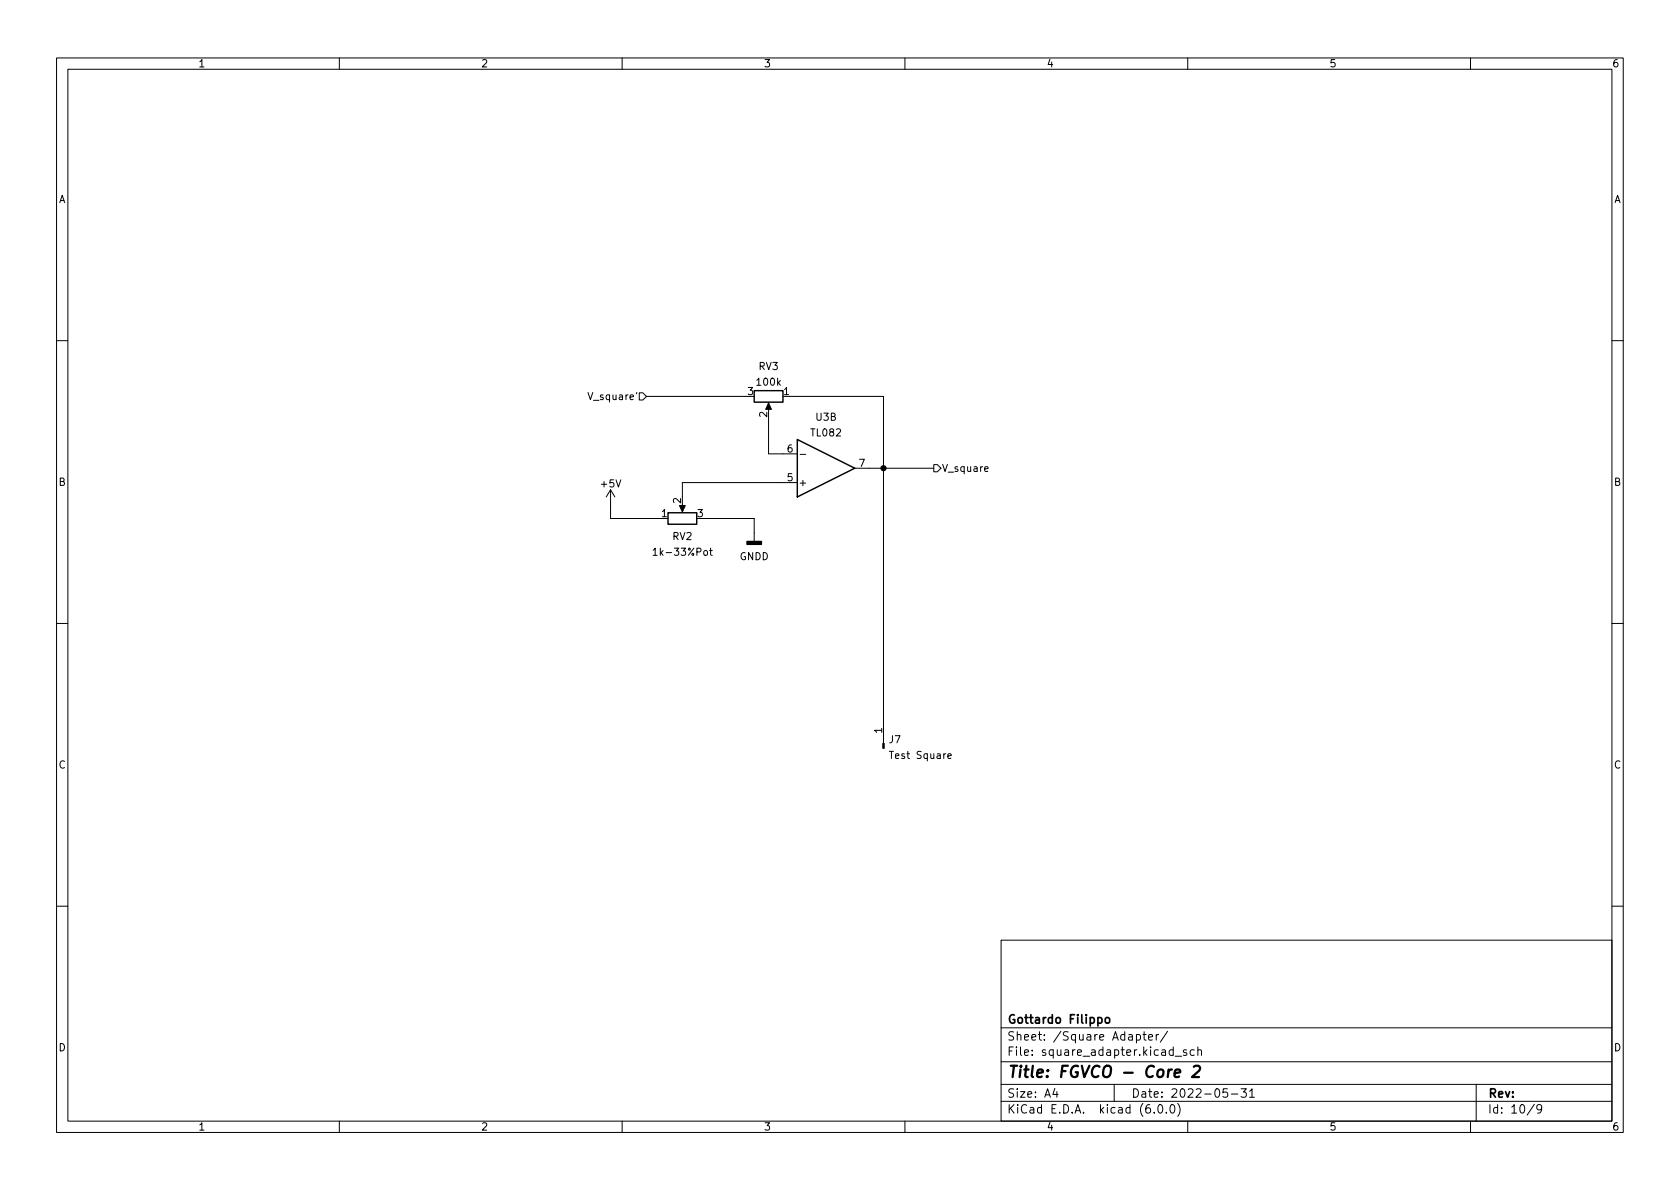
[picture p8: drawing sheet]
<svg xmlns="http://www.w3.org/2000/svg" width="297mm" height="210mm" viewBox="0 0 297 210" stroke-linecap="round" stroke-linejoin="round" font-family="sans-serif">
<g fill="none" stroke="#000" stroke-width=".18">
<path d="M10 10.2h277v190.1h-277zM12 12.2h273v186.1h-273zM60 10.2v2M110 10.2v2M160 10.2v2M210 10.2v2M260 10.2v2M10 60.2h2M113 69.5h.7l.6 .6-.6 .6h-.7zM114.3 70.1h17.8M135.9 71.6v1M135.9 73.9v6.4h5.1"/>
<path d="M139.7 70.1h16.5v61.4M285 60.2h2M107.9 86.6l-.7 1.3M107.9 86.6v5.1h8.9M107.9 86.6l.8 1.3M115.5 97.3l.3-.4v1.3M115.5 98.2h.7M120.6 89.1v1.1M124.5 91.7h8.8v4.1M125.5 97.4h.4M125.6 96.9v1.1l.3 .2M141 85.3h-20.4v2.6"/>
<path d="M141.5 80.3h.9M151.1 82.8h14M165.1 82.2h.6l.7 .6-.7 .6h-.6zM174.1 82.9l.6-.1v-.2l-.4-.1-.2 .2 .1 .6h.5M10 110.2h2M285 110.2h2M167.6 133.7l.6-.1-.1-.3h-.3l-.2 .2 .1 .6h.4M10 160.2h2M177 166.3h108v32h-108zM285 160.2h2M60 198.3v2M110 198.3v2"/>
<path d="M160 198.3v2M177 194.8h108M177 191.8h108M177 187.8h108M177 181.8h108M186.5 192.5l-.4 1h1M186.9 193v1M197 191.8v3M200.9 183l.5-.1 .2 .3v.4l-.1 .3h-.6M202.1 182.9h.5M202.3 182.4v1.3l.3 .2M203.1 183.4l.7-.1-.1-.3-.4-.1-.2 .2v.8h.6"/>
<path d="M204.1 196.7v.1M204.4 182.9v1M204.9 182.9l-.3 .1-.2 .2M204.9 195.4l.2-.1a.81 .81 0 0 1 .6 .7 .81 .81 0 0 1-.3 .8h-.2a.81 .81 0 0 1-.6-.6 .81 .81 0 0 1 .3-.8zM206.2 196.7v.1M206.4 182.4l-1.3 1.9M207.1 195.4l.1-.1a.81 .81 0 0 1 .6 .7 .81 .81 0 0 1-.3 .8h-.1a.81 .81 0 0 1-.6-.6 .81 .81 0 0 1 .3-.8zM207.8 186.8h1.1M208.2 195.1a1.72 1.72 0 0 1 0 2.3M209.8 185.7l-.4-.1-.2 .2 .1 .3 .5 .1v.4h-.6M210 198.3v2M211.1 185.7l-.4-.1-.3 .3v.4l.2 .3h.5"/>
<path d="M211.8 185.8l.2-.2 .4 .1v.9M211.8 185.1v1.5M217 192.5h-.7l-.1 .7 .2-.1 .5 .1 .2 .2-.1 .5-.2 .1-.6-.1M217.7 193.5h1.2M219.4 192.5h1l-.5 .6 .4 .1v.7l-.2 .1h-.5l-.2-.1M220.9 193l.5-.5v1.5M220.9 194h.9M260 198.3v2M261 191.8v6.5M271.3 195.3l-1.3 1.9M272.6 196l-.3 .3h-.3l-.3-.3 .2-.6 .4-.1 .2 .2a.99 .99 0 0 1-.3 1.3h-.3"/>
</g>
<path d="M207.7 189.8l1-.2-.1-.4-.5-.1-.4 .3v1l.2 .1 .6-.1M211.1 188.7l.3-.2h.5a.45 .45 0 0 1 .3 .5l-.2 .3-1.2 1.2h1.2" fill="none" stroke="#000" stroke-width=".4"/>
<path d="M195.5 180.1l.2-.2 .4 .2 .1 .5-.1 .3h-.4l-.2-.1z" fill="none" stroke="#000" stroke-width=".3"/>
<g fill="#000" stroke="#000" stroke-width=".18">
<path d="M135.9 71.2l.5 1.2h-1zM120.1 89.4h1.1l-.6 1.1zM156.1 131.5h.2v.8h-.2z"/>
<circle cx="156.2" cy="82.8" r=".46"/>
</g>
<path d="M133.3 69.1h5.1v2h-5.1zM141 77.7l10.1 5.1-10.1 5.1zM118.1 90.7h5.1v2h-5.1z" fill="none" stroke="#000" stroke-width=".25"/>
<path d="M132.1 95.8h2.5v.5h-2.5z" fill="#000" stroke="#000" stroke-width=".25"/>
<text font-size="2.8" x="178" y="190.6">Title: FGVCO - Core 2</text>
<g font-size="2.1">
<text x="178" y="184">Sheet: /Square Adapter/</text>
<text x="178" y="181">Gottardo Filippo</text>
<text x="178" y="186.7">File: square_adapter.kicad_sch</text>
<text x="178" y="196.9">KiCad E.D.A. kicad (6.0.0)</text>
<text x="178" y="194.1">Size: A4</text>
<text x="200" y="194.1">Date: 2022-05-31</text>
<text x="263" y="194.1">Rev:</text>
<text x="263" y="196.9">Id: 10/9</text>
</g>
<g font-size="1.8">
<text x="35" y="11.9">1</text>
<text x="85" y="11.9">2</text>
<text x="135" y="11.9">3</text>
<text x="185" y="11.9">4</text>
<text x="235" y="11.9">5</text>
<text x="285" y="11.9">6</text>
<text x="10.3" y="35.9">A</text>
<text x="285.3" y="35.9">A</text>
<text x="134.2" y="65.4">RV3</text>
<text x="104.5" y="70.7">V_square'</text>
<text x="132.2" y="69.8">3</text>
<text x="133.9" y="68.2">100k</text>
<text x="138.6" y="69.8">1</text>
<text x="135.6" y="73.8" transform="rotate(-90 135.6 73.8)">2</text>
<text x="143.5" y="77.2">TL082</text>
<text x="144.3" y="74.4">U3B</text>
<text x="139.2" y="80">6</text>
<text x="151.9" y="82.5">7</text>
<text x="166.5" y="83.4">V_square</text>
<text x="10.3" y="85.9">B</text>
<text x="106.4" y="86.2">+5V</text>
<text x="120.4" y="89" transform="rotate(-90 120.4 89)">2</text>
<text x="139.2" y="85.1">5</text>
<text x="141.1" y="86">+</text>
<text x="285.3" y="85.9">B</text>
<text x="117" y="91.4">1</text>
<text x="118.9" y="95.5">RV2</text>
<text x="123.3" y="91.4">3</text>
<text x="116.2" y="98.3">1k-33%Pot</text>
<text x="130.7" y="99">GNDD</text>
<text x="156" y="129.6" transform="rotate(-90 156 129.6)">1</text>
<text x="157.2" y="131.4">J7</text>
<text x="10.3" y="135.9">C</text>
<text x="157.7" y="134.2">Test Square</text>
<text x="285.3" y="135.9">C</text>
<text x="10.3" y="185.9">D</text>
<text x="285.3" y="185.9">D</text>
<text x="35" y="199.9">1</text>
<text x="85" y="199.9">2</text>
<text x="135" y="199.9">3</text>
<text x="185" y="199.9">4</text>
<text x="235" y="199.9">5</text>
<text x="285" y="199.9">6</text>
</g>
</svg>
